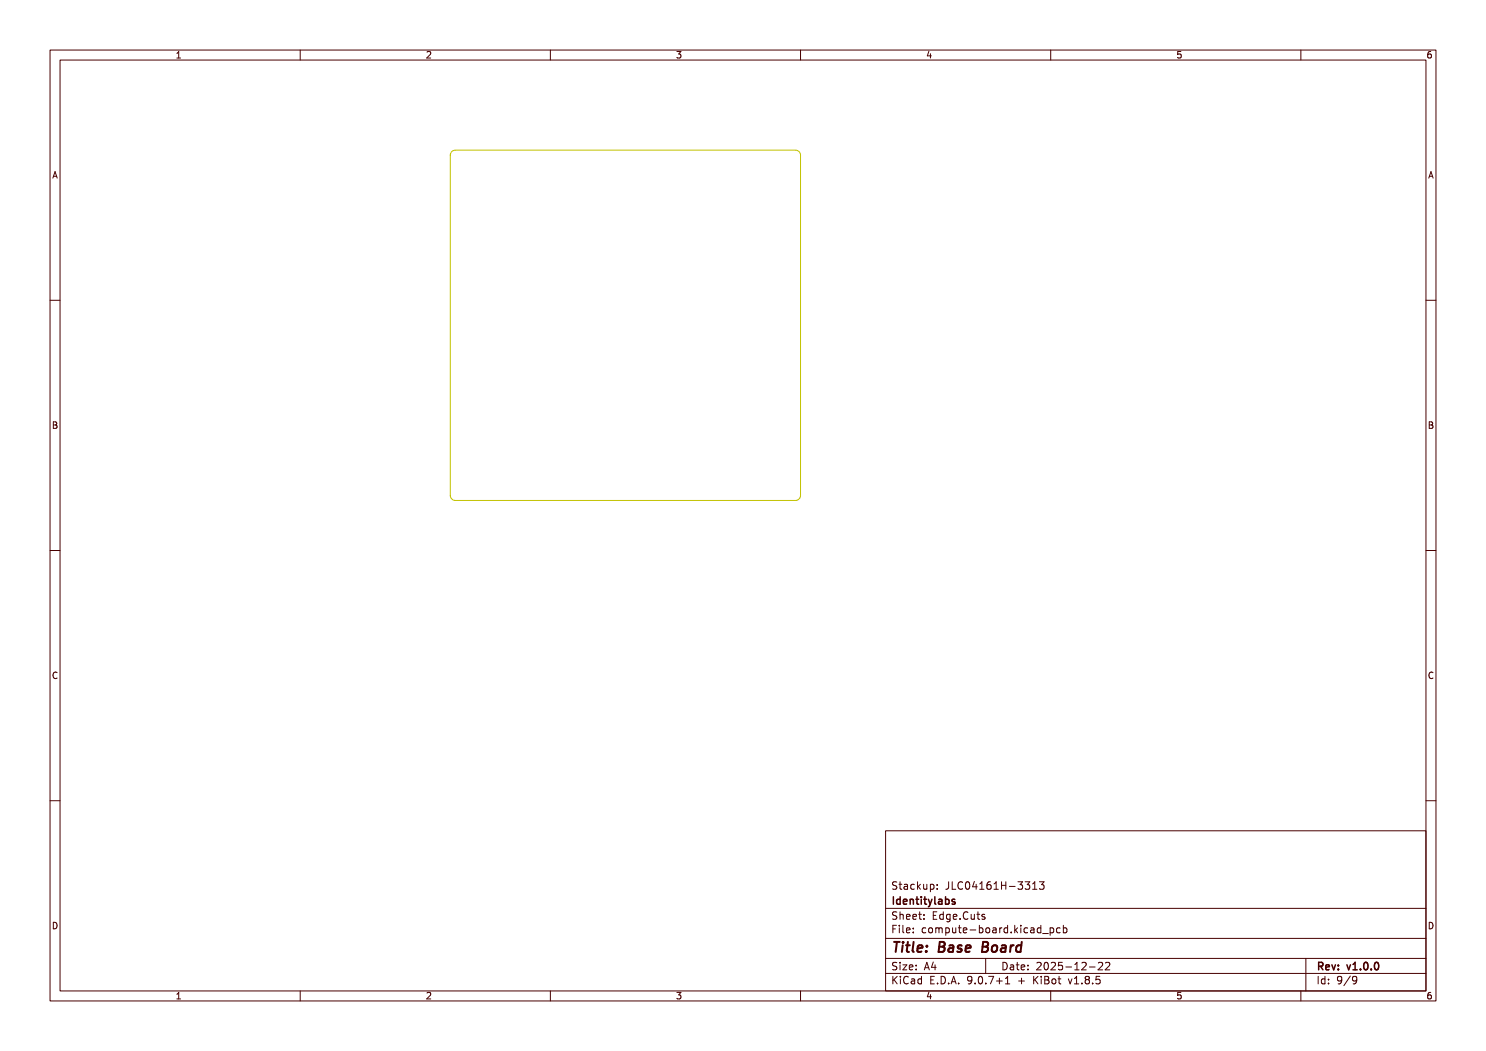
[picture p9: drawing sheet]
<svg xmlns="http://www.w3.org/2000/svg" width="297mm" height="210mm" viewBox="0 0 297 210" stroke-linecap="round" stroke-linejoin="round" font-family="sans-serif">
<path d="M90.3 30.3l.7-.3h68a1 1 0 0 1 1 1v68a1 1 0 0 1-1 1h-68a1 1 0 0 1-1-1v-68z" fill="none" stroke="#c2c200" stroke-width=".2"/>
<g fill="none" stroke="#480000" stroke-width=".2">
<path d="M10 10h277v190h-277zM12 12h273v186h-273zM35.3 11.6h.8M35.3 10.7l.4-.4v1.3M60 10v2M85.3 10.4l.5-.1 .3 .4-.8 .9h.8M110 10v2M135.3 10.3h.8l-.4 .5 .3 .1v.6l-.2 .1-.5-.1M160 10v2M185.7 10.2l-.4 1h.9M186 10.7v.9M210 10v2"/>
<path d="M236 10.3h-.6l-.1 .6 .2-.1 .5 .1 .1 .1-.1 .5-.2 .1-.5-.1M260 10v2M286 10.3l-.4 .1-.2 .2-.1 .7 .3 .3 .4-.1 .1-.5-.1-.1-.4-.1-.3 .2M10.6 35.6l.4-1.3 .4 1.3M10.7 35.2h.6M285.6 35.6l.4-1.3 .4 1.3M285.7 35.2h.6M10 60h2M285 60h2M10.7 84.3h.4l.2 .2-.2 .4 .2 .1 .1 .3-.2 .3h-.5zM10.7 84.9h.4M285.7 84.3h.4l.2 .2-.2 .4 .2 .1 .1 .3-.2 .3h-.5z"/>
<path d="M285.7 84.9h.4M10 110h2M285 110h2M11.4 134.4a.62 .62 0 0 0-.9 .5 .62 .62 0 0 0 .7 .7l.2-.1M286.4 134.4a.62 .62 0 0 0-.9 .5 .62 .62 0 0 0 .7 .7l.2-.1M10 160h2M285 160h2M177 166h108v32h-108zM179.2 176.3l-.5-.1-.2 .1v.5l.6 .3 .1 .3-.2 .3-.6-.1M179.7 176.7h.5M179.9 176.2v1.3l.3 .2M180.7 176.8h.6l.1 .9"/>
<path d="M181.4 177.1h-.5l-.2 .2 .2 .4 .5-.1M182.7 176.8l-.4-.1-.3 .3 .2 .6h.5M183.4 176.2v1.5M183.5 177.1l.5 .6M184 176.7l-.6 .6M184.6 176.7l.1 .9 .3 .1 .2-.1M185.2 176.7v1M186 176.7v1.5M186 176.8l.4-.1 .3 .3-.2 .6h-.5M187.3 177.6v.1M187.3 176.8v.1M189.6 176.2v1.1a.48 .48 0 0 1-.6 .4"/>
<path d="M190.3 176.2v1.5h.7M192.4 176.3a.71 .71 0 0 0-1 .5 .71 .71 0 0 0 .7 .9l.3-.1M193.2 176.3l.1-.1a.8 .8 0 0 1 .5 .7 .8 .8 0 0 1-.5 .8 1 1 0 0 1-.1-1.4zM194.7 176.1l-.3 1.1h.9M195.1 176.7v1M195.8 176.6l.4-.4v1.5M195.8 177.7h.9M198 176.2l-.5 .1a1.01 1.01 0 0 0 0 1.4l.5-.1 .1-.5-.3-.3h-.3l-.3 .3M198.7 176.6l.4-.4v1.5M198.7 177.7h.8M200.2 176.2v1.5M200.2 176.9h.8"/>
<path d="M201 176.2v1.5M201.7 177.1h1.2M203.5 176.2h.9l-.5 .6 .4 .1v.7l-.2 .1-.6-.1M204.9 176.2h.9l-.5 .6 .4 .1v.7l-.2 .1-.6-.1M206.4 177.7h.8M206.4 176.6l.4-.4v1.5M207.7 176.2h1l-.5 .6 .4 .1v.7l-.2 .1-.7-.1M10.7 184.3a.66 .66 0 0 1 .7 .6 .66 .66 0 0 1-.7 .7zM35.3 198.7l.4-.4v1.3M35.3 199.6h.8M60 198v2M85.3 198.4l.5-.1 .3 .4-.8 .9h.8"/>
<path d="M110 198v2M135.3 198.3h.8l-.4 .5 .3 .1v.6l-.2 .1-.5-.1M160 198v2M177 194.5h108M177 191.5h108M177 187.5h108M177 181.5h108M178.5 195.1v1.5M178.5 185.6h.5M178.7 195.7l.6 .9M179.2 184.9h-.7v1.5M179.2 192.4l-.5-.1-.2 .1v.5l.6 .3 .1 .3-.2 .3-.6-.1"/>
<path d="M179.2 182.3l-.5-.1-.2 .1v.5l.6 .3 .1 .3-.2 .3-.6-.1M179.3 195.1l-.8 .9M179.7 184.9v.1M179.7 185.4v1M179.9 182.2v1.5M179.9 192.3v.1M179.9 192.8v1M179.9 182.8l.2-.1 .4 .1v.9M180 195.1v.1M180 195.6v1M180.5 192.8h.7l-.7 1h.7M180.5 184.9v1.3l.2 .2"/>
<path d="M181.2 185.9l.7-.2-.1-.2-.4-.1-.2 .2v.7h.6M181.2 183.2l.7-.1-.1-.3-.4-.1-.2 .2v.7h.6M181.5 195.2a.71 .71 0 0 0-1 .5 .71 .71 0 0 0 .7 .9l.3-.1M181.7 193.3l.8-.1-.1-.3-.4-.1-.3 .2 .1 .7h.6M182.2 195.7h.5l.1 .9M182.5 183.2l.7-.1-.1-.3-.4-.1-.2 .2v.7h.6M182.5 186.3v.1M182.5 185.5v.1M182.8 196h-.5l-.2 .2 .2 .4 .5-.1M183.1 193.7v.1M183.1 192.9v.1M183.6 182.7h.6"/>
<path d="M183.8 182.2v1.3l.4 .2M184.2 195.7l-.5-.1-.2 .3 .1 .6h.6M184.2 195.1v1.5M184.7 183.6v.1M184.7 182.8v.1M184.7 193.8l.5-1.5 .5 1.5M184.9 193.4h.7M185 185.5l-.4-.1-.3 .3 .2 .6h.5M185.7 198.2l-.4 1h.9M185.7 185.5l.4-.1 .3 .3v.4l-.3 .3-.4-.1-.1-.2zM186 198.7v.9M186 195.8h.5"/>
<path d="M186.5 192.2l-.3 1.1h.9M186.5 182.9h.5M186.7 195.1h-.7v1.5h.7M186.9 192.8v1M187 185.5l.5-.1 .2 .2M187 185.4v1M187.2 182.2h-.7v1.5h.7M187.4 196.5v.1M187.7 185.6l.2-.2 .3 .1 .1 .9M187.7 185.6v.8M188.1 195.1a.76 .76 0 0 1 .9 .7 .76 .76 0 0 1-.9 .8zM188.5 182.8l-.4-.1-.3 .3 .2 .6h.5"/>
<path d="M188.5 182.2v1.5M189 185.5l.5-.1 .2 .3-.1 .6h-.6M189 185.4v1.5M189.6 196.5v.1M189.9 182.8l-.4-.1-.3 .3 .1 .6h.6M189.9 182.7v1.2l-.3 .3-.4-.1M190.1 196.6l.5-1.5 .5 1.5M190.2 196.2h.8M190.4 185.4l.1 .9 .3 .1 .2-.1M190.5 183.2l.7-.1v-.3l-.5-.1-.2 .2 .1 .7h.6M191 185.4v1M191.5 185.4h.6"/>
<path d="M191.6 196.5v.1M191.7 184.9v1.3l.4 .2M191.9 183.6v.1M192.5 185.9l.7-.2v-.2l-.5-.1-.2 .2 .1 .7h.6M193.5 182.3a.71 .71 0 0 0-1 .5 .71 .71 0 0 0 .7 .9l.3-.1M193.9 185.8h1.1M194.1 182.7l.1 .9 .3 .1 .2-.1M194.2 195.7l-.2 .3h-.3l-.3-.3 .1-.5 .5-.1 .2 .1a.99 .99 0 0 1-.4 1.4h-.3M194.7 182.7v1M194.9 196.5v.1M195.2 182.7h.6M195.5 182.2v1.3l.3 .2"/>
<path d="M195.7 195.2l.2-.1a.8 .8 0 0 1 .5 .7 .8 .8 0 0 1-.5 .8l-.2-.1-.2-.5zM195.7 185.5l.5-.1 .3 .3-.2 .6h-.6M195.7 184.9v1.5M196.8 182.8l-.3-.1-.3 .2 .1 .2 .5 .2v.3h-.6M197 191.5v3M197 196.5v.1M197.1 185.5l.2-.1 .4 .1 .1 .6-.1 .2-.4 .1-.2-.1zM197.6 195.1h1l-.6 1.5M198.5 185.5h.5l.1 .9M199.1 185.7l-.5 .1-.2 .2 .2 .4 .5-.1M199.2 196h1.1M199.7 195.4v1.2"/>
<path d="M199.8 185.4v1M200.2 185.4l-.4 .3M200.5 192.3a.76 .76 0 0 1 .8 .7 .76 .76 0 0 1-.8 .8zM201 196.6h.8M201 195.5l.4-.4v1.5M201.4 184.9v1.5M201.4 185.5l-.4-.1-.3 .3 .1 .6h.6M202 192.9h.5l.1 .9M202.1 186.3v.1M202.6 193.2h-.5l-.2 .2 .2 .4 .5-.1M202.8 184.9v1.5M203 185.8l.4 .6"/>
<path d="M203.1 192.8h.6M203.3 192.3v1.3l.4 .2M203.4 185.4l-.6 .6M203.6 196h1.1M204 184.9v.1M204 185.4v1M204.1 193.3l.7-.1-.1-.3-.4-.1-.2 .2 .1 .7h.5M204.2 195.4v1.2M205.4 185.5l-.4-.1-.3 .3 .1 .6h.6M205.5 193.7v.1M205.5 192.9v.1M206 185.5h.6l.1 .9"/>
<path d="M206.6 195.1v1.5M206.7 185.7l-.5 .1-.2 .2 .2 .4 .5-.1M206.8 195.7l.7 .9M207.2 192.4l.6-.1 .3 .4-.9 1.1h.9M207.5 195.1l-.9 .9M208 185.5l-.4-.1-.3 .3 .2 .6h.5M208 184.9v1.5M208.1 195.1v.1M208.1 195.6v1M208.4 186.5h1.1M208.8 195.1l.7 .1 .1 .3-.3 .3a.4 .4 0 0 1 .4 .4 .4 .4 0 0 1-.3 .4h-.6zM208.8 195.8h.5"/>
<path d="M208.9 192.4l.1-.1a.8 .8 0 0 1 .5 .7 .8 .8 0 0 1-.5 .8 1 1 0 0 1-.1-1.4zM209.9 185.5l.4-.1 .3 .3-.1 .6h-.6M209.9 185.4v1.5M210 198v2M210.1 192.4l.6-.1 .3 .4-1 1.1h1M210.4 195.7l.3-.1 .3 .3v.4l-.3 .3-.3-.1-.2-.2zM211.5 195.6h.5M211.7 195.1v1.3l.3 .2M211.9 185.5l-.4-.1-.3 .3 .1 .6h.6M212.3 192.3h-.7l-.1 .7 .2-.1h.5l.2 .3-.1 .5-.2 .1-.6-.1M212.5 185.5l.5-.1 .2 .3-.1 .6h-.6M212.5 184.9v1.5"/>
<path d="M213 193.2h1.2M213.5 195.6l.4 1 .3-1M214.7 195.5l.5-.4v1.5M214.7 196.6h.9M214.8 193.8h.9M214.8 192.7l.4-.4v1.5M216.2 192.4l.6-.1 .3 .4-.9 1.1h.9M216.2 196.5v.1M217.2 195.7l-.3-.3 .3-.3h.3l.2 .3-.2 .3M217.2 195.7l-.3 .3v.3l.3 .3h.3l.2-.3v-.3l-.2-.3M217.2 195.7h.3M217.7 193.2h1.2"/>
<path d="M218.4 196.5v.1M219.5 192.4l.6-.1 .3 .4-.9 1.1h.9M219.8 195.1h-.7l-.1 .7 .2-.1h.5l.2 .3-.1 .5-.2 .1-.6-.1M221 192.4l.5-.1 .3 .4-.9 1.1h.9M236 198.3h-.6l-.1 .6 .2-.1 .5 .1 .1 .1-.1 .5-.2 .1-.5-.1M260 198v2M261 191.5v6.5M263.5 195.1v1.5M264.8 195.7l-.4-.1-.3 .3 .1 .6h.6M264.8 195.1v1.5M265.5 196.5v.1M265.5 195.7v.1"/>
<path d="M268.2 195.7l-.3 .3h-.3l-.3-.3 .2-.5 .4-.1 .2 .1a.99 .99 0 0 1-.4 1.4h-.2M269.9 195l-1.3 2M271.2 195.7l-.3 .3h-.3l-.3-.3 .2-.5 .4-.1 .2 .1a.99 .99 0 0 1-.4 1.4h-.2M285.7 184.3a.66 .66 0 0 1 .7 .6 .66 .66 0 0 1-.7 .7zM286 198.3l-.4 .1-.2 .2-.1 .8 .3 .2 .4-.1 .1-.5-.1-.1-.4-.1-.3 .2"/>
</g>
<g fill="none" stroke="#480000" stroke-width=".3">
<path d="M178.6 179.2v1.5M179.9 179.2v1.5M179.9 179.8l-.4-.1-.3 .3 .1 .6h.6M181.9 179.8l.2-.1 .4 .1 .1 .9M181.9 179.7v1M183.1 179.7h.5M183.3 179.2v1.3l.3 .2M184.1 179.2v.1M184.1 179.7v1M184.6 179.7h.6M184.8 179.2v1.3l.4 .2M185.6 179.7l.3 1"/>
<path d="M186.3 179.7l-.4 1M186.8 179.2v1.3l.3 .2M187.6 179.8h.6l.1 .9M189 179.8l.4-.1 .3 .3-.1 .6h-.6M189 179.2v1.5M190.8 179.8l-.3-.1-.2 .2v.2l.5 .2v.3h-.5M180.6 180.2l.7-.2-.1-.2-.4-.1-.2 .2v.7h.6M185.9 180.7l-.3 .5M188.3 180l-.5 .1-.2 .2 .2 .4 .5-.1M263.6 193.1l.7-.1 .1-.2-.1-.4-.2-.1h-.5v1.5M263.9 193.1l.5 .7M265 193.3l.7-.2-.1-.2-.4-.1-.2 .2 .1 .7h.5"/>
<path d="M266.2 192.8l.4 1 .3-1M267.5 193.6v.2M267.5 192.9v.1M269.2 192.8l.4 1 .3-1M270.4 193.8h.9M270.4 192.7l.4-.4v1.5M271.9 193.6v.2M272.7 192.4l.2-.1a.8 .8 0 0 1 .5 .7 .8 .8 0 0 1-.5 .8l-.2-.2-.1-.4zM274.1 193.6v.2M274.8 192.4l.3-.1a.8 .8 0 0 1 .5 .7 .8 .8 0 0 1-.5 .8l-.3-.2-.1-.4z"/>
</g>
<g fill="none" stroke="#480000" stroke-width=".4">
<path d="M178.7 188.2h1.1M179.3 188.2l-.3 2M180.4 188.9l-.1 1.3M180.5 188.2v.2M181.1 188.9h.7M181.5 188.2l-.3 1.7 .1 .2 .4 .1M182.6 188.2l-.2 1.7 .2 .3M183.4 189.5l1-.1-.1-.4h-.7l-.3 .9 .3 .3 .6-.1M185.1 190v.2M185.3 189l-.1 .2M187.7 189.2h.7M187.8 188.2l.9 .1a.51 .51 0 0 1 .1 .5 .51 .51 0 0 1-.4 .4l.3 .1a.58 .58 0 0 1-.4 .9h-.7z"/>
<path d="M189.7 189h.8l-.1 1.2M190.6 189.4h-.7a.4 .4 0 0 0-.4 .4 .4 .4 0 0 0 .3 .4l.7-.1M192.2 189a.49 .49 0 0 0-.8 .3l.3 .2 .4 .1 .1 .2-.3 .4-.6-.1M193 189.5l1-.1-.1-.4h-.7l-.2 .9 .2 .3 .6-.1M196.4 189.2h.7M196.5 188.2l.8 .1a.51 .51 0 0 1 .2 .5 .51 .51 0 0 1-.4 .4l.2 .1a.58 .58 0 0 1-.3 .9h-.7zM198.4 189.1a.52 .52 0 0 1 .5-.2 .52 .52 0 0 1 .4 .4v.5a.55 .55 0 0 1-.6 .4 .55 .55 0 0 1-.5-.4zM200.2 189h.8l-.1 1.2M201 189.4h-.7a.4 .4 0 0 0-.3 .4 .4 .4 0 0 0 .3 .4l.6-.1M202 188.9l-.1 1.3M202.6 188.9l-.4 .1-.2 .3M204.1 189a.66 .66 0 0 0-1 .3v.5l.1 .3h.8"/>
<path d="M204.2 188.2l-.2 2"/>
</g>
<text font-size="2.7" fill="#fff" x="178" y="190.3">Title: Base Board</text>
<g font-size="2" fill="#fff">
<text x="178" y="177.8">Stackup: JLC04161H-3313</text>
<text x="178" y="180.8">Identitylabs</text>
<text x="178" y="183.8">Sheet: Edge.Cuts</text>
<text x="178" y="186.5">File: compute-board.kicad_pcb</text>
<text x="178" y="193.9">Size: A4</text>
<text x="178" y="196.7">KiCad E.D.A. 9.0.7+1 + KiBot v1.8.5</text>
<text x="200" y="193.9">Date: 2025-12-22</text>
<text x="263" y="196.7">Id: 9/9</text>
<text x="263" y="193.9">Rev: v1.0.0</text>
</g>
<g font-size="1.7" fill="#fff">
<text x="35" y="11.6">1</text>
<text x="85" y="11.6">2</text>
<text x="135" y="11.6">3</text>
<text x="185" y="11.6">4</text>
<text x="235" y="11.6">5</text>
<text x="285" y="11.6">6</text>
<text x="10.5" y="35.6">A</text>
<text x="285.5" y="35.6">A</text>
<text x="10.5" y="85.6">B</text>
<text x="285.5" y="85.6">B</text>
<text x="10.5" y="135.6">C</text>
<text x="285.5" y="135.6">C</text>
<text x="10.5" y="185.6">D</text>
<text x="285.5" y="185.6">D</text>
<text x="35" y="199.7">1</text>
<text x="85" y="199.7">2</text>
<text x="135" y="199.7">3</text>
<text x="185" y="199.7">4</text>
<text x="235" y="199.7">5</text>
<text x="285" y="199.7">6</text>
</g>
</svg>
